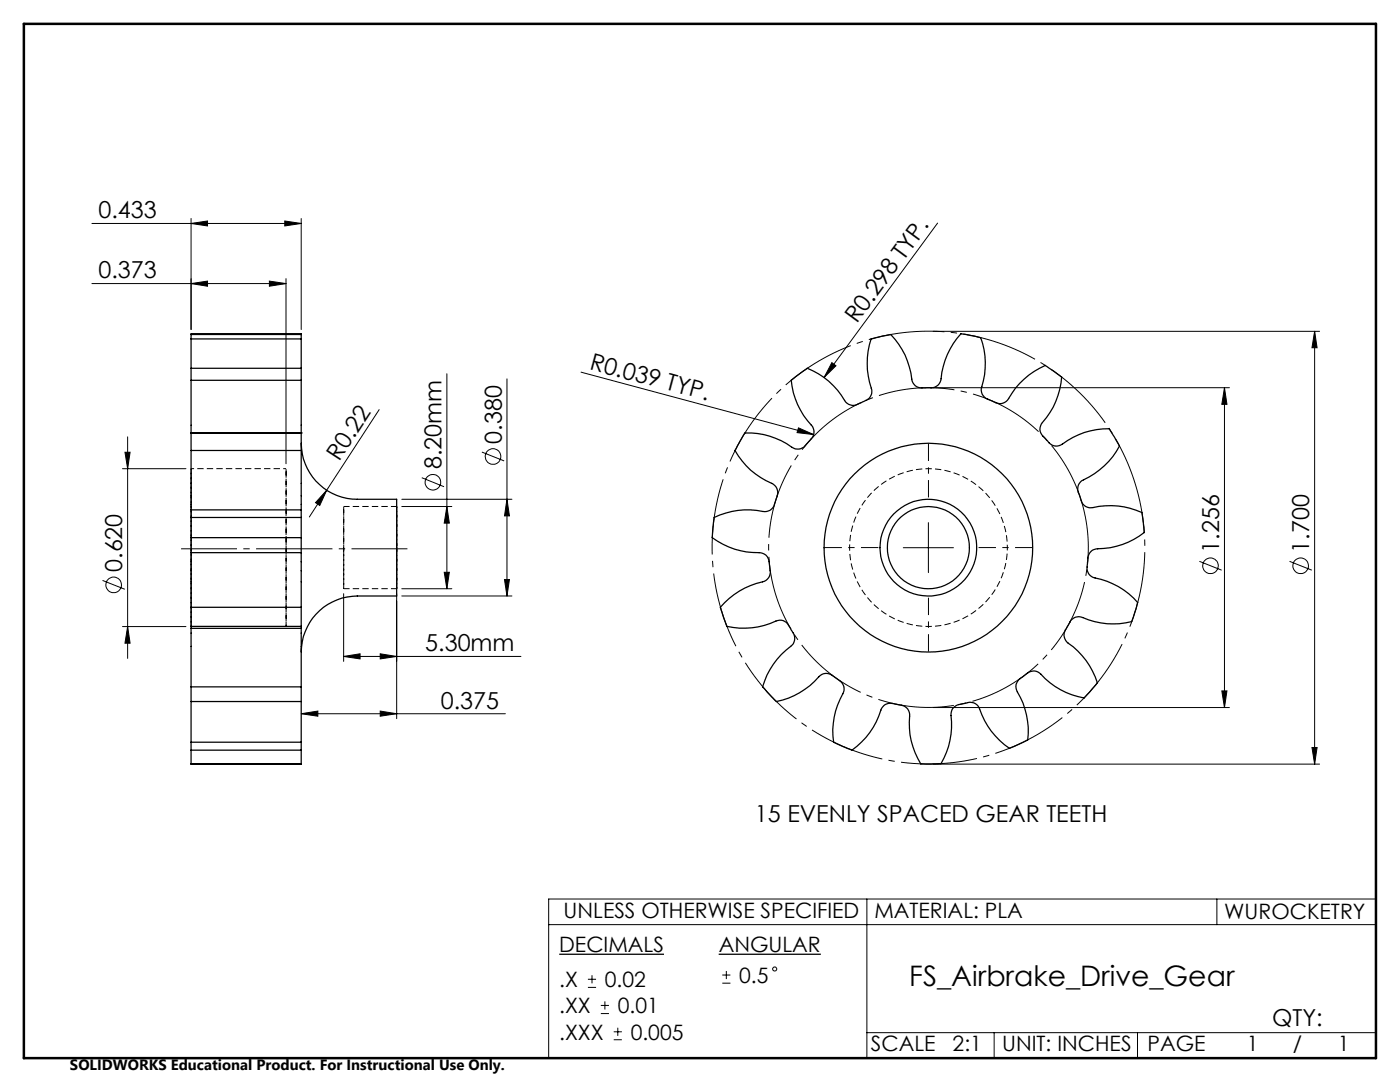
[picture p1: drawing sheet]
<svg xmlns="http://www.w3.org/2000/svg" width="279mm" height="216mm" viewBox="0 0 279 216" stroke-linecap="round" stroke-linejoin="round" font-family="sans-serif">
<path d="M38.1 109.3v-15.8v31.5v-15.7M57.1 108.1v16.9v-31.5v14.6" fill="none" stroke="#000" stroke-width=".2" stroke-dasharray="1.3 .6" stroke-dashoffset=".6" stroke-linecap="butt"/>
<path d="M68.6 110.1v-9v16.4v-7.4M79.2 109.3v-8.2v16.4v-8.2" fill="none" stroke="#000" stroke-width=".2" stroke-dasharray="1.3 .6" stroke-dashoffset=".4" stroke-linecap="butt"/>
<path d="M57.1 93.5h-19M201 109.3a15.7 15.7 0 0 1-23.2 13.8 15.7 15.7 0 0 1-1-27.1 15.7 15.7 0 0 1 24.2 12.1v1.2M38.1 125h19" fill="none" stroke="#000" stroke-width=".2" stroke-dasharray="1.3 .6" stroke-dashoffset=".7" stroke-linecap="butt"/>
<path d="M68.6 117.5h10.6M79.2 101.1h-10.6" fill="none" stroke="#000" stroke-width=".2" stroke-dasharray="1.3 .6" stroke-dashoffset=".1" stroke-linecap="butt"/>
<g fill="none" stroke="#000" stroke-width=".25">
<path d="M38.1 73.5v2.4M38.1 75.9v10.5M38.1 67.6v5.9M38.1 66.7v.9M38.1 75.9h22M38.1 73.5h22M38.1 67.6h22M38.1 66.7h22M38.1 66.7v-.1h22v.1M60.1 73.5v2.4M60.1 75.9v10.5M60.1 67.6v5.9"/>
<path d="M60.1 66.7v.9M157.9 75.9l3.2-2.4a15.1 15.1 0 0 1 7.7 6.7 2.23 2.23 0 0 0 3 .2l.4-.2a2.12 2.12 0 0 0 1.7-2.7 15.7 15.7 0 0 1-.1-9.9l4-.9a15.1 15.1 0 0 1 4.2 9.3 2.51 2.51 0 0 0 3.1 1.4 2.14 2.14 0 0 0 2.7-1.8 15.3 15.3 0 0 1 4-9l3.9 .8a15.4 15.4 0 0 1 .1 10.2 2.38 2.38 0 0 0 2.1 2.4 2.46 2.46 0 0 0 3.2-.2 15.7 15.7 0 0 1 7.5-6.9l3.3 2.3a15.6 15.6 0 0 1-4.1 9.4 2.38 2.38 0 0 0 .9 3.1 2.45 2.45 0 0 0 3 1.1 15.9 15.9 0 0 1 9.7-3.3l2 3.5a17 17 0 0 1-7.7 7.1 2.41 2.41 0 0 0-.2 3 2.27 2.27 0 0 0 2.6 2.2 15.2 15.2 0 0 1 9.8 1l.5 4a15.5 15.5 0 0 1-9.7 3.2 2.22 2.22 0 0 0-1.6 2.5l-.1 .5a2.16 2.16 0 0 0 1.5 2.8 14.9 14.9 0 0 1 8.5 4.9l-1.2 3.8a15.3 15.3 0 0 1-10.1-.9 2.19 2.19 0 0 0-2.5 1.6l-.2 .4a2.21 2.21 0 0 0 .2 3.2 15.1 15.1 0 0 1 5.8 7.9l-2.6 3.1a15.5 15.5 0 0 1-8.9-5 2.34 2.34 0 0 0-3.2 .6 2.41 2.41 0 0 0-1.4 2.8 16.1 16.1 0 0 1 2.2 9.9l-3.6 1.7a15.4 15.4 0 0 1-6.1-8.2 2.19 2.19 0 0 0-2.9-.7h-.4a2.23 2.23 0 0 0-2.3 2.4 15.4 15.4 0 0 1-2 9.6h-4a15.5 15.5 0 0 1-2.3-9.9 2.16 2.16 0 0 0-2.3-1.9l-.4-.1a2.17 2.17 0 0 0-3 1.2 15.2 15.2 0 0 1-5.8 8l-3.6-1.6a15.4 15.4 0 0 1 1.9-10 2.24 2.24 0 0 0-1.3-2.7l-.3-.2a2.2 2.2 0 0 0-3.3-.2 15 15 0 0 1-8.5 5l-2.7-2.9a15.7 15.7 0 0 1 5.9-8.4 2.17 2.17 0 0 0-.2-2.9l-.2-.5a2.15 2.15 0 0 0-2.9-1.4 15.2 15.2 0 0 1-9.7 1.1l-1.3-3.8a15.6 15.6 0 0 1 8.7-5.2 2.29 2.29 0 0 0 1.1-2.8v-.5a2.2 2.2 0 0 0-2.1-2.4 15 15 0 0 1-9.4-3l.4-4a15.5 15.5 0 0 1 10.1-1.2 2.22 2.22 0 0 0 2.2-2.1l.1-.4a2.18 2.18 0 0 0-.9-3.2 14.7 14.7 0 0 1-7.3-6.5l2-3.5a15.5 15.5 0 0 1 9.7 3 2.34 2.34 0 0 0 2.9-1.2 2.28 2.28 0 0 0 .6-3.4 15.1 15.1 0 0 1-4-8.9zM38.1 89.9v11.8M38.1 86.4v3.5M38.1 86.4h.1M38.1 86.4h22M38.1 89.9h22M60.1 88.4a11.2 11.2 0 0 0 11.2 11.2h7.9v19.3h-7.9a11.2 11.2 0 0 0-11.2 11.2M60.1 89.9v11.8M60.1 86.4v3.5M60.1 86.4h.1M38.1 103.3v4"/>
<path d="M38.1 107.3v3M38.1 101.7v1.6M38.1 110.3v10.9M38.1 110.3h22M38.1 101.7h22M38.1 107.3h22M38.1 103.3h22M60.1 103.3v4M60.1 107.3v3M60.1 101.7v1.6M60.1 110.3v10.9M38.1 121.2v3.8"/>
<path d="M38.1 125v.4M38.1 125.4v11.7M38.1 137.1v2.9M38.1 140v8.1M38.1 125.4h22M38.1 121.2h22M38.1 125h22M38.1 137.1h22M38.1 140h22M60.1 121.2v3.8M60.1 125v.4M60.1 125.4v11.7"/>
<path d="M60.1 137.1v2.9M60.1 140v8.1M38.1 148.1v1.6M38.1 149.7v2.7M38.1 152.4h22M38.1 148.1h22M38.1 149.7h22M60.1 148.1v1.6M60.1 149.7v2.7"/>
<circle cx="185.3" cy="109.3" r="8.2"/>
<circle cx="185.3" cy="109.3" r="9.7"/>
<circle cx="185.3" cy="109.3" r="20.8"/>
</g>
<g fill="none" stroke="#000" stroke-width=".2">
<path d="M18.3 44.6h41.8M18.3 56.6h38.8M38.1 44.6l3.3-.5v1zM38.1 43.6v22.2M38.1 56.6l3.3-.5v1zM53.8 56.1l3.3 .5-3.3 .5zM56.8 44.1l3.3 .5-3.3 .5zM57.1 55.6v36.9M60.1 43.6v22.2M187.1 44.5l-22.6 30.8M89.2 74.6v42.9M101.2 75.6v43.3"/>
<path d="M116 74.3l46.4 12.4M166 72.4l.8 .6-2.3 2.3zM186.3 66.1h77M186.3 77.4h59.1M244.4 77.4v63.8M244.4 77.4l.5 3.3h-1.1zM262.4 66.1v86.4M262.4 66.1l.5 3.3h-1.1zM24.4 93.5h12.7M24.9 90.2h1.1l-.5 3.3zM25.5 87.2v44.2M65.2 97.8l-1.4 3.1-.8-.6z"/>
<path d="M75.7 81.7l-14 21.5M80.2 99.6h22M84.2 95.3l4.4 1.8M96.2 90.2l4.4 1.8M101.2 99.6l.5 3.3h-1zM159.3 85.4l3.1 1.3-3.3-.4zM20.5 115.8l4.4 1.8M68.6 118.5v13.5M79.2 118.5v24.9M80.2 101.1h10M80.2 117.5h10M80.2 118.9h22"/>
<path d="M88.7 114.2h1l-.5 3.3zM89.2 101.1l.5 3.3h-1zM100.7 115.6h1l-.5 3.3zM180.3 109.3h10M185.3 104.3v10M239.4 112l4.4 1.8M257.4 112l4.4 1.8M24.4 125h12.7M25.5 125l.5 3.3h-1.1zM68.6 131l3.3-.5v1zM68.6 131h35.4M75.9 130.5l3.3 .5-3.3 .5z"/>
<path d="M243.8 137.9h1.1l-.5 3.3zM60.1 142.4l3.3-.5v1zM60.1 142.4h40.8M75.9 141.9l3.3 .5-3.3 .5zM186.3 152.5h77M186.3 141.2h59.1M261.8 149.2h1.1l-.5 3.3zM173 179.4v31.7M242.9 179.4v5.1M274.6 179.4h-165.1v31.7M109.5 184.5h165.1M117.3 197h1.7"/>
<path d="M117.3 195.4h1.7M118.1 194.6v1.6M120.7 199.8v1.6M144.1 196.2h1.7M144.1 194.6h1.7M145 193.7v1.7M119.9 202.2h1.6M119.9 200.6h1.6M122.5 207.5h1.6M122.5 205.9h1.6M123.3 205.1v1.6M173 206.1h101.6"/>
<path d="M198.4 206.1v5M227 206.1v5"/>
<circle cx="86.4" cy="96.2" r="1.55"/>
<circle cx="98.4" cy="91.1" r="1.56"/>
<circle cx="22.7" cy="116.7" r="1.55"/>
<circle cx="241.6" cy="112.9" r="1.55"/>
<circle cx="259.6" cy="112.9" r="1.55"/>
<circle cx="154.6" cy="193.4" r=".41"/>
</g>
<path d="M111.6 190.4h20.9M143.4 190.4h20.4" fill="none" stroke="#000" stroke-width=".26"/>
<path d="M226.6 96.6a43.2 43.2 0 0 0-72.4-17.3 43.2 43.2 0 0 0 19.9 71.7 43.2 43.2 0 0 0 53.1-52.2l-.6-2.2" fill="none" stroke="#000" stroke-width=".2" stroke-dasharray="15.2 1.3 1.3 1.3" stroke-dashoffset="5.3" stroke-linecap="butt"/>
<path d="M215.8 99.9a31.9 31.9 0 0 0-53.5-12.8 31.9 31.9 0 0 0 14.7 53 31.9 31.9 0 0 0 39.3-38.6l-.5-1.6" fill="none" stroke="#000" stroke-width=".2" stroke-dasharray="15.2 1.3 1.3 1.3" stroke-dashoffset="2.6" stroke-linecap="butt"/>
<path d="M36.1 109.5h45.2" fill="none" stroke="#000" stroke-width=".2" stroke-dasharray="15.2 1.3 1.3 1.3" stroke-dashoffset="4.1" stroke-linecap="butt"/>
<path d="M185.3 99.3v-10.8M175.3 109.3h-10.8M185.3 119.3v10.7M195.3 109.3h10.7" fill="none" stroke="#000" stroke-width=".2" stroke-dasharray="15.2 1.3 1.3 1.3" stroke-dashoffset="11.8" stroke-linecap="butt"/>
<path d="M4.8 4.8h269.8v206.3h-269.8z" fill="none" stroke="#000" stroke-width=".5"/>
<g fill="#000">
<path d="M166 72.4l.8 .6-2.3 2.3zM65.2 97.8l-1.4 3.1-.8-.6zM159.3 85.4l3.1 1.3-3.3-.4z"/>
<path d="M53.8 56.1l3.3 .5-3.3 .5zM38.1 56.6l3.3-.5v1z"/>
<path d="M89.2 101.1l.5 3.3h-1zM88.7 114.2h1l-.5 3.3zM101.2 99.6l.5 3.3h-1zM100.7 115.6h1l-.5 3.3zM24.9 90.2h1.1l-.5 3.3zM25.5 125l.5 3.3h-1.1z"/>
<path d="M68.6 131l3.3-.5v1zM75.9 130.5l3.3 .5-3.3 .5zM38.1 44.6l3.3-.5v1zM56.8 44.1l3.3 .5-3.3 .5zM60.1 142.4l3.3-.5v1zM75.9 141.9l3.3 .5-3.3 .5z"/>
<path d="M261.8 149.2h1.1l-.5 3.3zM262.4 66.1l.5 3.3h-1.1zM243.8 137.9h1.1l-.5 3.3zM244.4 77.4l.5 3.3h-1.1z"/>
</g>
<text font-size="5.6" x="181.5" y="196.7">FS_Airbrake_Drive_Gear</text>
<g font-size="4.7">
<text x="19.7" y="43.6">0.433</text>
<text x="19.7" y="55.6">0.373</text>
<text x="171" y="64.7" transform="rotate(-54 171 64.7)">R0.298 TYP.</text>
<text x="117.5" y="73.6" transform="rotate(15 117.5 73.6)">R0.039 TYP.</text>
<text x="100.1" y="88.5" transform="rotate(-90 100.1 88.5)">0.380</text>
<text x="67.7" y="92.2" transform="rotate(-57 67.7 92.2)">R0.22</text>
<text x="88.1" y="93.6" transform="rotate(-90 88.1 93.6)">8.20mm</text>
<text x="243.3" y="110.3" transform="rotate(-90 243.3 110.3)">1.256</text>
<text x="261.3" y="110.3" transform="rotate(-90 261.3 110.3)">1.700</text>
<text x="24.4" y="114.1" transform="rotate(-90 24.4 114.1)">0.620</text>
<text x="84.9" y="129.9">5.30mm</text>
<text x="88" y="141.4">0.375</text>
<text x="150.7" y="164.1">15 EVENLY SPACED GEAR TEETH</text>
<text x="253.9" y="204.7">QTY:</text>
</g>
<g font-size="4.2">
<text x="112.5" y="183.3">UNLESS OTHERWISE SPECIFIED</text>
<text x="174.5" y="183.1">MATERIAL: PLA</text>
<text x="244.3" y="183.3">WUROCKETRY</text>
<text x="111.6" y="190">DECIMALS</text>
<text x="143.4" y="190">ANGULAR</text>
<text x="111.6" y="197">.X</text>
<text x="120.7" y="197">0.02</text>
<text x="147.5" y="196.1">0.5</text>
<text x="111.6" y="202.2">.XX</text>
<text x="123.3" y="202.2">0.01</text>
<text x="111.6" y="207.5">.XXX</text>
<text x="125.9" y="207.5">0.005</text>
<text x="173.8" y="209.8">SCALE</text>
<text x="190.1" y="209.8">2:1</text>
<text x="200" y="209.8">UNIT: INCHES</text>
<text x="229" y="209.8">PAGE</text>
<text x="248.8" y="209.8">1</text>
<text x="258" y="209.8">/</text>
<text x="267" y="209.8">1</text>
</g>
<text font-size="3" x="14" y="213.5">SOLIDWORKS Educational Product. For Instructional Use Only.</text>
</svg>
